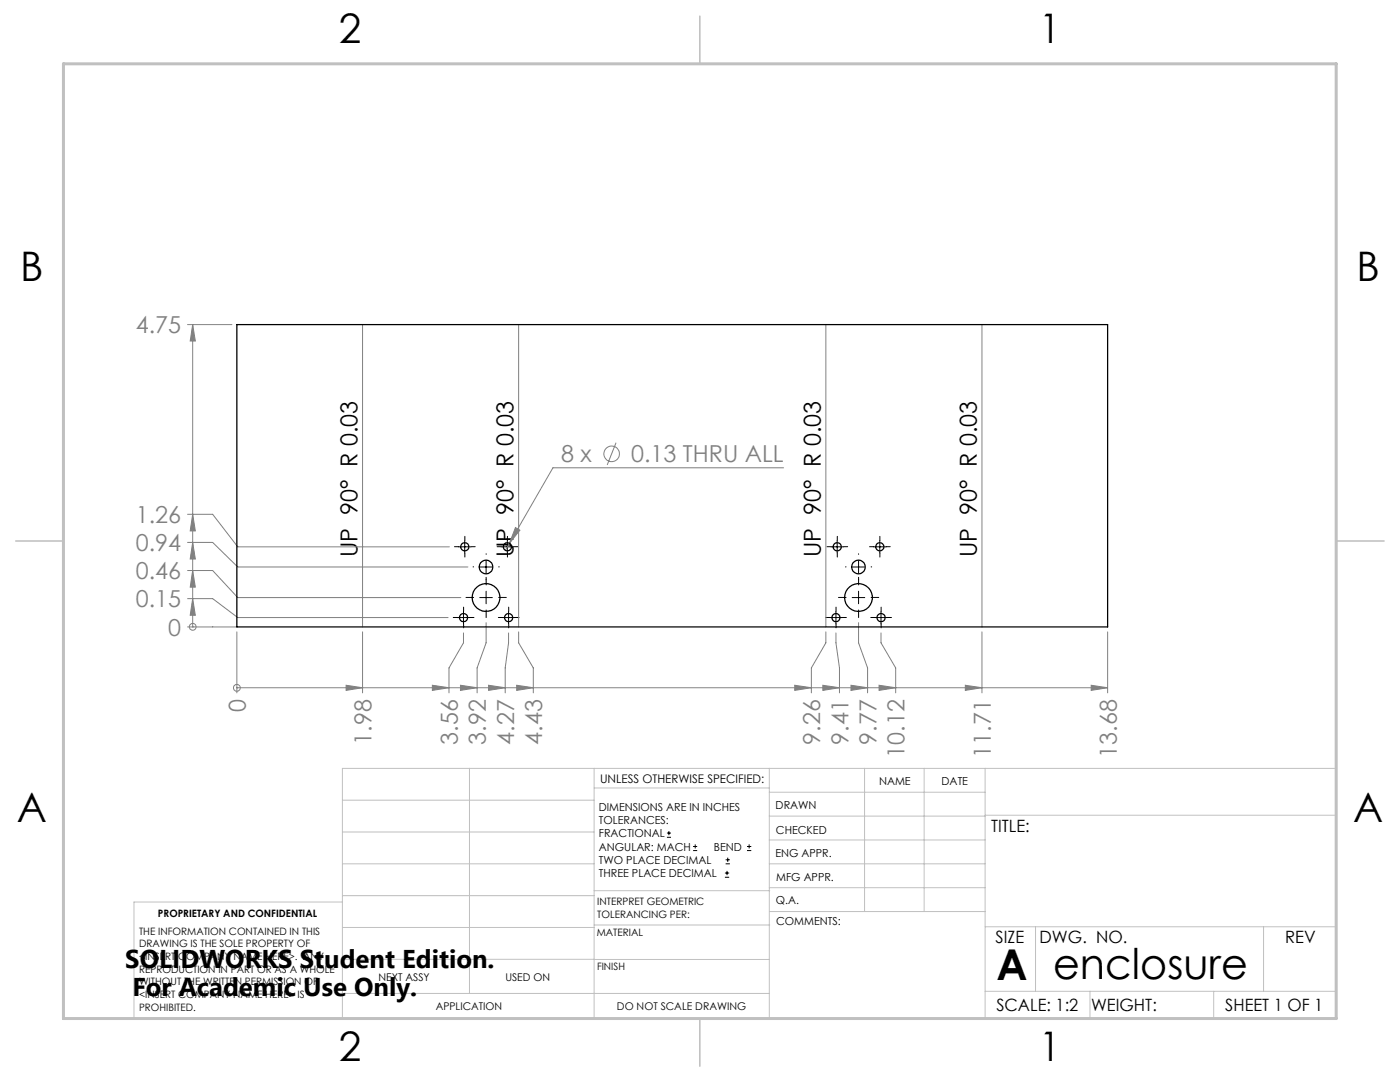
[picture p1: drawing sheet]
<svg xmlns="http://www.w3.org/2000/svg" width="279mm" height="216mm" viewBox="0 0 279 216" stroke-linecap="round" stroke-linejoin="round" font-family="sans-serif">
<g fill="none" stroke="#808080" stroke-width=".2">
<path d="M37.4 64.8h8.9M38.5 64.8l.5 3.3h-1zM38.5 64.8v60.3M72.4 64.8v60.3M103.5 64.8v60.3M164.8 64.8v60.3M196 64.8v60.3M122.9 88.3l-1.7 4.5M156.4 93.3h-46.1l-9.4 16.5M37.4 119.5h5l5 3.7h42M37.4 113.8h5l5 5.4h44.6M37.4 108.2h5l5 4.9h46"/>
<path d="M37.4 102.6h5l5 6.5h42.3M38.5 119.5l.5 3.3h-1zM38.5 113.8l.5 3.4h-1zM38.5 108.2l.5 3.3h-1zM38.5 102.6l.5 3.3h-1zM102.9 105.3l.9 .5-2.1 2.6zM37.4 125.1h9.9M38.5 125.1h.1M47.3 137.2h.1M47.3 126.1v12.2M47.3 137.2h173.8M69.1 136.7l3.3 .5-3.3 .6z"/>
<path d="M72.4 126.1v12.2M86.3 136.7l3.3 .5-3.3 .6zM91.9 136.7l3.3 .5-3.3 .6zM92.5 126.3v2l-2.9 5v5M97 124.2v4.1l-1.8 5v5M97.5 136.7l3.3 .5-3.3 .6zM101.5 126.3v2l-.7 5v5M103.1 136.7l3.3 .5-3.3 .6zM103.5 126.1v2.2l2.9 5v5M158.6 136.7l3.3 .5-3.3 .6zM164.2 136.7l3.3 .5-3.3 .6zM164.8 126.1v2.2l-2.9 5v5"/>
<path d="M166.8 126.3v2l.7 5v5M169.8 136.7l3.3 .5-3.3 .6zM171.3 124.2v4.1l1.8 5v5M175.4 136.7l3.4 .5-3.4 .6zM175.8 126.3v2l3 5v5M192.7 136.7l3.3 .5-3.3 .6zM196 126.1v12.2M217.8 136.7l3.3 .5-3.3 .6zM221.1 126.1v12.2"/>
<circle cx="122.1" cy="90.6" r="1.56"/>
<circle cx="38.5" cy="125.1" r=".67"/>
<circle cx="47.3" cy="137.2" r=".68"/>
</g>
<g fill="none" stroke="#000" stroke-width=".2">
<path d="M91.5 109.1h2.5M92.7 107.8v2.5M95.7 119.2h2.5M95.7 113.1h2.5M97 111.9v2.5M97 118v2.5M100 109.1h2.5M101.2 107.8v2.5M165.8 109.1h2.5M167.1 107.8v2.5M170.1 119.2h2.5M170.1 113.1h2.5"/>
<path d="M171.3 111.9v2.5M171.3 118v2.5M174.3 109.1h2.5M175.6 107.8v2.5M91.3 123.2h2.5M92.5 122v2.5M100.3 123.2h2.5M101.5 122v2.5M165.6 123.2h2.5M166.8 122v2.5M174.6 123.2h2.5M175.8 122v2.5"/>
<path d="M133.1 167.1h.8M133.1 166.2h.8M133.5 165.8v.9M138.3 169.7h.8M138.3 168.9h.8M138.7 168.5v.8M144.7 175h.8M144.7 174.2h.8M144.8 172.4h.9M144.8 171.6h.9M145.1 173.8v.8M145.2 171.1v.9"/>
<path d="M149.1 169.7h.8M149.1 168.9h.8M149.5 168.5v.8"/>
</g>
<g fill="none" stroke="#000" stroke-width=".2" stroke-dasharray="15.2 1.3 1.3 1.3">
<path d="M91.5 109.1h-.8M92.8 107.8v-.8M92.8 110.3v.9M94 109.1h.8M94.5 119.2h-1.5M94.5 113.1h-.1M97 116.7v-1.5M97 110.6v-.1M97 115.6v.1M99.5 119.2h1.5M99.5 113.1h.1M100 109.1h-.8"/>
<path d="M101.3 107.8v-.8M101.3 110.3v.9M102.5 109.1h.8M165.8 109.1h-.8M167.1 107.8v-.8M167.1 110.3v.9M168.3 109.1h.9M168.8 119.2h-1.5M168.8 113.1h-.1M171.3 116.7v-1.5M171.3 110.6v-.1M171.3 115.6v.1"/>
<path d="M173.8 119.2h1.6M173.8 113.1h.2M174.3 109.1h-.8M175.6 107.8v-.8M175.6 110.3v.9M176.8 109.1h.9M91.3 123.2h-.8M92.5 122v-.9M92.5 124.5v.8M93.8 123.2h.8M97 121.7v1.5M100.3 123.2h-.8"/>
<path d="M101.5 122v-.9M101.5 124.5v.8M102.8 123.2h.8M165.6 123.2h-.8M166.9 122v-.9M166.9 124.5v.8M168.1 123.2h.8M171.3 121.7v1.5M174.6 123.2h-.8M175.8 122v-.9M175.8 124.5v.8M177.1 123.2h.8"/>
</g>
<g fill="none" stroke="#c0c0c0" stroke-width=".2">
<path d="M68.3 159.7h50.3M93.7 153.3v44.9M118.6 153.3v49.9M118.6 157.2h34.9M153.5 153.3v49.9M153.5 158.1h43.1M172.5 153.3v28.6M184.4 153.3v28.6M196.6 153.3v49.9M68.3 180h-41.6v23.2h240v-49.9h-198.4v49.9M68.3 178.7h50.3M68.3 172.4h50.3"/>
<path d="M68.3 166h50.3M118.6 177.7h35M153.5 167.6h43.1M153.5 162.8h43.1M153.5 172.4h43.1M153.5 177.1h43.1M196.6 162.7h70.1M68.3 198.2h85.2M68.3 191.4l85.2 .1M68.3 185.1h50.3M118.6 184.6h35M153.6 181.9h43"/>
<path d="M196.6 197.8h70.1M196.6 184.9h70.1M206.7 184.9v12.9M217.5 197.8v5.4M242.2 197.8v5.4M252.2 184.9v12.9"/>
</g>
<path d="M139.7 3.2v9.5M3.1 107.9h9.6M266.7 107.9h9.5M139.7 203.2v9.6" fill="none" stroke="#c0c0c0" stroke-width=".3"/>
<path d="M12.7 12.7h254v190.5h-254z" fill="none" stroke="#c0c0c0" stroke-width=".6"/>
<g fill="#808080">
<path d="M102.9 105.3l.9 .5-2.1 2.6z"/>
<path d="M69.1 136.7l3.3 .5-3.3 .6zM86.3 136.7l3.3 .5-3.3 .6zM91.9 136.7l3.3 .5-3.3 .6zM97.5 136.7l3.3 .5-3.3 .6zM103.1 136.7l3.3 .5-3.3 .6zM158.6 136.7l3.3 .5-3.3 .6zM164.2 136.7l3.3 .5-3.3 .6zM169.8 136.7l3.3 .5-3.3 .6zM175.4 136.7l3.4 .5-3.4 .6zM192.7 136.7l3.3 .5-3.3 .6zM217.8 136.7l3.3 .5-3.3 .6z"/>
<path d="M38.5 119.5l.5 3.3h-1zM38.5 113.8l.5 3.4h-1zM38.5 108.2l.5 3.3h-1zM38.5 102.6l.5 3.3h-1zM38.5 64.8l.5 3.3h-1z"/>
</g>
<g fill="none" stroke="#000" stroke-width=".25">
<path d="M47.3 64.8h173.8v60.3h-173.8z"/>
<circle cx="92.8" cy="109.1" r=".82"/>
<circle cx="97" cy="113.2" r="1.36"/>
<circle cx="97" cy="119.2" r="2.78"/>
<circle cx="101.3" cy="109.1" r=".82"/>
<circle cx="167.1" cy="109.1" r=".82"/>
<circle cx="171.3" cy="113.2" r="1.36"/>
<circle cx="171.3" cy="119.2" r="2.78"/>
<circle cx="175.6" cy="109.1" r=".81"/>
<circle cx="92.5" cy="123.2" r=".82"/>
<circle cx="101.5" cy="123.2" r=".82"/>
<circle cx="166.8" cy="123.3" r=".81"/>
<circle cx="175.8" cy="123.2" r=".82"/>
</g>
<g font-size="8.5">
<text x="198.9" y="195.5">A</text>
<text x="210.2" y="195.4">enclosure</text>
</g>
<g font-size="8.1">
<text x="67.6" y="8.5">2</text>
<text x="207.3" y="8.5">1</text>
<text x="4" y="56.2">B</text>
<text x="270.7" y="56.2">B</text>
<text x="3.3" y="164.1">A</text>
<text x="270" y="164.1">A</text>
<text x="67.6" y="211.7">2</text>
<text x="207.3" y="211.7">1</text>
</g>
<g font-size="5.1">
<text x="25" y="193.2">SOLIDWORKS Student Edition.</text>
<text x="26.4" y="198.8">For Academic Use Only.</text>
</g>
<g font-size="4.7" fill="#808080">
<text x="27.1" y="66.5">4.75</text>
<text x="112" y="92.3">8 x</text>
<text x="125.9" y="92.3">0.13 THRU ALL</text>
<text x="27.1" y="104.4">1.26</text>
<text x="27.1" y="110">0.94</text>
<text x="27.1" y="115.6">0.46</text>
<text x="27.1" y="121.2">0.15</text>
<text x="33.6" y="126.8">0</text>
<text x="49.1" y="142.1" transform="rotate(-90 49.1 142.1)">0</text>
<text x="74.2" y="148.6" transform="rotate(-90 74.2 148.6)">1.98</text>
<text x="91.4" y="148.6" transform="rotate(-90 91.4 148.6)">3.56</text>
<text x="97" y="148.6" transform="rotate(-90 97 148.6)">3.92</text>
<text x="102.6" y="148.6" transform="rotate(-90 102.6 148.6)">4.27</text>
<text x="108.2" y="148.6" transform="rotate(-90 108.2 148.6)">4.43</text>
<text x="163.7" y="148.6" transform="rotate(-90 163.7 148.6)">9.26</text>
<text x="169.3" y="148.6" transform="rotate(-90 169.3 148.6)">9.41</text>
<text x="174.9" y="148.6" transform="rotate(-90 174.9 148.6)">9.77</text>
<text x="180.5" y="151.2" transform="rotate(-90 180.5 151.2)">10.12</text>
<text x="197.8" y="151.2" transform="rotate(-90 197.8 151.2)">11.71</text>
<text x="222.9" y="151.2" transform="rotate(-90 222.9 151.2)">13.68</text>
</g>
<g font-size="4.7">
<text x="71.4" y="111.1" transform="rotate(-90 71.4 111.1)">UP 90° R 0.03</text>
<text x="102.5" y="111.1" transform="rotate(-90 102.5 111.1)">UP 90° R 0.03</text>
<text x="163.8" y="111.1" transform="rotate(-90 163.8 111.1)">UP 90° R 0.03</text>
<text x="195" y="111.1" transform="rotate(-90 195 111.1)">UP 90° R 0.03</text>
</g>
<g font-size="3.4">
<text x="197.8" y="166">TITLE:</text>
<text x="198.7" y="188.1">SIZE</text>
<text x="207.5" y="188.1">DWG. NO.</text>
<text x="256.5" y="188.2">REV</text>
<text x="198.8" y="201.7">SCALE: 1:2</text>
<text x="217.7" y="201.8">WEIGHT:</text>
<text x="244.5" y="201.7">SHEET 1 OF 1</text>
</g>
<text font-size="2.4" x="119.8" y="156.2">UNLESS OTHERWISE SPECIFIED:</text>
<g font-size="2.2">
<text x="119.5" y="161.8">DIMENSIONS ARE IN INCHES</text>
<text x="154.8" y="161.4">DRAWN</text>
<text x="175.4" y="156.6">NAME</text>
<text x="187.9" y="156.7">DATE</text>
<text x="119.5" y="164.4">TOLERANCES:</text>
<text x="119.5" y="167.1">FRACTIONAL</text>
<text x="154.9" y="166.3">CHECKED</text>
<text x="119.5" y="169.7">ANGULAR: MACH</text>
<text x="119.5" y="172.4">TWO PLACE DECIMAL</text>
<text x="142.5" y="169.7">BEND</text>
<text x="154.8" y="171">ENG APPR.</text>
<text x="119.5" y="175">THREE PLACE DECIMAL</text>
<text x="154.9" y="175.7">MFG APPR.</text>
<text x="154.9" y="180.4">Q.A.</text>
<text x="154.9" y="184.6">COMMENTS:</text>
</g>
<g font-size="2.1">
<text x="75.5" y="195.7">NEXT ASSY</text>
<text x="100.9" y="195.7">USED ON</text>
<text x="86.9" y="201.5">APPLICATION</text>
<text x="123.1" y="201.6">DO NOT SCALE DRAWING</text>
</g>
<g font-size="2">
<text x="31.5" y="182.9">PROPRIETARY AND CONFIDENTIAL</text>
<text x="119.2" y="180.6">INTERPRET GEOMETRIC</text>
<text x="119.2" y="183.1">TOLERANCING PER:</text>
<text x="27.8" y="186.5">THE INFORMATION CONTAINED IN THIS</text>
<text x="27.8" y="189">DRAWING IS THE SOLE PROPERTY OF</text>
<text x="27.8" y="191.6">&lt;INSERT COMPANY NAME HERE&gt;. ANY</text>
<text x="119.1" y="186.7">MATERIAL</text>
<text x="27.8" y="194.1">REPRODUCTION IN PART OR AS A WHOLE</text>
<text x="27.8" y="196.6">WITHOUT THE WRITTEN PERMISSION OF</text>
<text x="119.1" y="193.5">FINISH</text>
<text x="27.8" y="199.1">&lt;INSERT COMPANY NAME HERE&gt; IS</text>
<text x="27.8" y="201.7">PROHIBITED.</text>
</g>
</svg>
